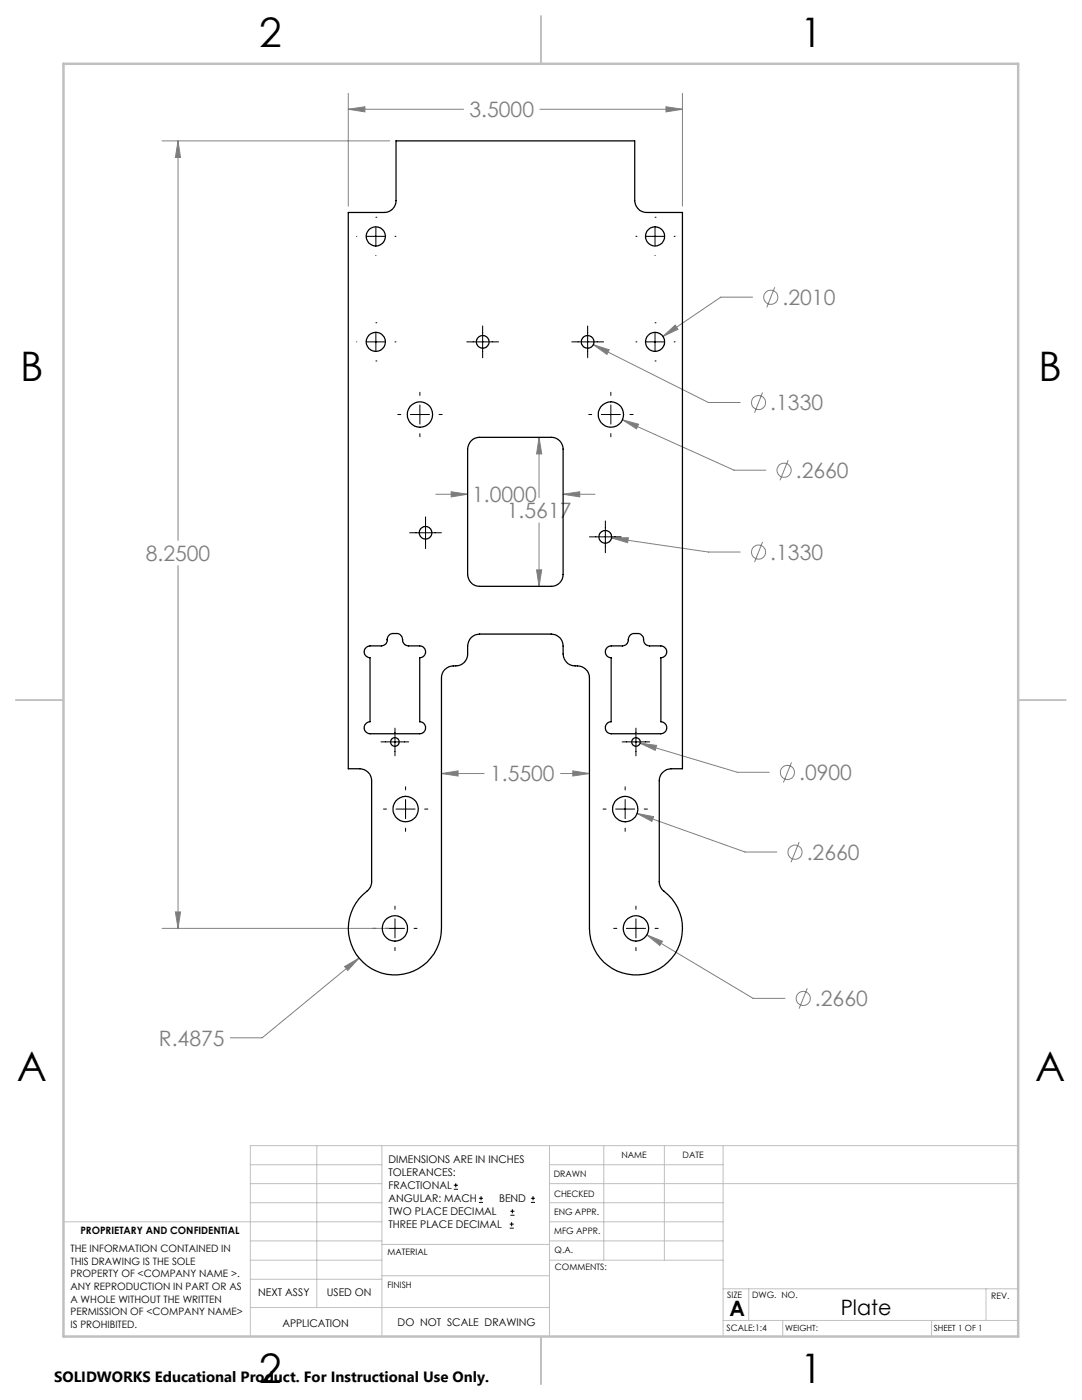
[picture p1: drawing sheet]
<svg xmlns="http://www.w3.org/2000/svg" width="216mm" height="279mm" viewBox="0 0 216 279" stroke-linecap="round" stroke-linejoin="round" font-family="sans-serif">
<g fill="none" stroke="#808080" stroke-width=".2">
<path d="M69.5 18.6v22.5M136.2 18.6v22.5M32.3 28.1h45.5M35.5 28.1v79.7M35.5 28.1l.5 3.3h-1zM69.5 21.8h23M69.5 21.8l3.3-.5v1zM107.7 21.8h28.5M132.9 21.3l3.3 .5-3.3 .5zM150.2 59.3h-6.4l-11.5 7.8M154.6 57.3l-1.6 4M118.4 68.8l3.2 1-.5 .9z"/>
<path d="M118.4 68.8l23 11.5h6.3M132.3 67.1l2.4-2.2 .6 .8zM152.2 78.3l-1.6 4.1M87 98.6h6.3M90 98.1l3.3 .5-3.3 .6zM107.6 87.3l.5 3.3h-1zM107.6 87.3v12M112.4 98.6h6.3M112.4 98.6l3.3-.5v1.1zM124.2 83.8l3.2 .9-.4 .9zM124.2 83.8l22.3 10h6.3M157.3 91.8l-1.7 4"/>
<path d="M35.5 112.9v72.4M107.1 113.7h1l-.5 3.3zM107.6 104.4v12.6M122 107.4l3.4-.1-.2 1zM122 107.4l19.4 2.8h6.3M152.2 108.2l-1.6 4M88.1 154.4h8.5M88.1 154.4l3.3-.6v1.1zM111.9 154.4h5.7M114.3 153.8l3.3 .6-3.3 .5zM127.7 148.3l3.3 .5-.3 1zM127.7 148.3l19.4 5.8h6.4"/>
<path d="M157.9 152.2l-1.6 4M127.1 162.3l21.6 7.7h6.3M127.1 162.3l3.3 .7-.3 .9zM159.5 168.1l-1.7 4M32.3 185.3h45.2M35 182h1l-.5 3.3zM68.8 192.9l2.8-1.7-2.2 2.5zM71.6 191.2l-19.3 15.9h-6.3M129.1 186.6l21.2 12.6h6.3M129.1 186.6l3.1 1.3-.5 .8zM161.1 197.2l-1.6 4.1"/>
<circle cx="153.8" cy="59.3" r="1.42"/>
<circle cx="151.4" cy="80.3" r="1.4"/>
<circle cx="156.5" cy="93.8" r="1.41"/>
<circle cx="151.4" cy="110.2" r="1.4"/>
<circle cx="157.1" cy="154.2" r="1.42"/>
<circle cx="158.6" cy="170.1" r="1.41"/>
<circle cx="160.3" cy="199.3" r="1.41"/>
</g>
<g fill="none" stroke="#000" stroke-width=".2">
<path d="M71.2 47.2h.1M73.1 47.2h3.8M75 43.4h.1M75 45.3v3.8M75 51h.1M78.8 47.2h.1M126.9 47.2h.1M128.8 47.2h3.8M130.7 43.4h.1M130.7 45.3v3.8M130.7 51h.1M134.5 47.2h.1"/>
<path d="M71.2 68.2h.1M73.1 68.2h3.8M75 64.4h.1M75 72h.1M75 66.3v3.8M78.8 68.2h.1M83.8 78.3v.6M93.1 68.2h6.4M96.3 65.1v6.3M114.1 68.2h6.3M117.3 65.1v6.3M121.9 78.3v.6"/>
<path d="M126.9 68.2h.1M128.8 68.2h3.8M130.7 64.4h.1M130.7 72h.1M130.7 66.3v3.8M134.5 68.2h.1M79.4 82.7h.6M81.9 82.7h3.8M83.8 80.8v3.8M83.8 86.5v.7M87.6 82.7h.6M117.5 82.7h.6"/>
<path d="M120 82.7h3.8M121.9 80.8v3.8M121.9 86.5v.7M125.7 82.7h.6M81.7 106.3h6.4M84.9 103.2v6.3M117.6 107.1h6.3M120.8 104v6.3M76 148.1h5.6M78.8 145.3v5.5M80.9 157v.7M80.9 159.6v3.8"/>
<path d="M124.1 148.1h5.5M124.7 157v.7M124.7 159.6v3.8M126.9 145.3v5.5M76.5 161.5h.6M79 161.5h3.8M80.9 165.3v.6M84.7 161.5h.7M120.3 161.5h.6M122.8 161.5h3.8M124.7 165.3v.6M128.6 161.5h.6"/>
<path d="M74.4 185.3h.6M76.9 185.3h3.8M78.8 180.8v.7M78.8 183.4v3.8M78.8 189.1v.6M82.6 185.3h.6M122.4 185.3h.7M125 185.3h3.8M126.9 180.8v.7M126.9 183.4v3.8M126.9 189.1v.6M130.7 185.3h.6"/>
<path d="M90.6 237.3h.8M90.6 236.5h.8M90.9 236.1v.9M95.6 240h.8M95.6 239.1h.8M96 238.7v.8M105.9 240h.9M105.9 239.1h.9M106.4 238.7v.8M101.7 245.1h.8M101.7 244.3h.8M101.8 242.5h.9"/>
<path d="M101.8 241.7h.9M102.1 243.9v.8M102.2 241.3v.8"/>
</g>
<g fill="none" stroke="#c0c0c0" stroke-width=".2">
<path d="M50 232.4h26.2M50 236.2h26.2M63.2 228.6v32.3M76.2 228.6v38.1M109.6 228.6v38.1M109.6 232.4h34.7M109.6 236.2h93.6M120.5 228.6v22.9M132.6 228.6v22.9M144.3 228.6v38.1M203.2 228.6h-153.2v38.1M12.7 243.8h63.5"/>
<path d="M50 251.5h26.2M50 240h26.2M50 247.7h26.2M50 255.3h26.2M76.2 254.6h33.4M76.2 248.4h33.4M109.6 251.5h34.7M109.6 243.8h34.7M109.6 240h34.7M109.6 247.7h34.7M144.3 257.2h58.9M149.4 257.2v6.3"/>
<path d="M196.7 257.2v6.3M50 260.9h59.6M144.3 263.5h58.9M156.2 263.5v3.2M185.9 263.5v3.2"/>
</g>
<path d="M108 3.2v9.5M3.1 139.7h9.6M203.2 139.7h9.5M108 266.7v9.6" fill="none" stroke="#c0c0c0" stroke-width=".25"/>
<path d="M12.7 12.7h190.5v254h-190.5z" fill="none" stroke="#c0c0c0" stroke-width=".5"/>
<path d="M35.5 28.1l.5 3.3h-1zM35 182h1l-.5 3.3zM68.8 192.9l.6 .8 2.2-2.5zM129.1 186.6l2.6 2.1 .5-.8zM127.1 162.3l3 1.6 .3-.9zM127.7 148.3l3 1.5 .3-1zM122 107.4l3.2 .9 .2-1zM118.4 68.8l2.7 1.9 .5-.9zM124.2 83.8l2.8 1.8 .4-.9zM132.3 67.1l3-1.4-.6-.8zM69.5 21.8l3.3-.5v1zM132.9 21.3l3.3 .5-3.3 .5zM90 98.1l3.3 .5-3.3 .6zM112.4 98.6l3.3-.5v1.1zM107.6 87.3l.5 3.3h-1zM107.1 113.7h1l-.5 3.3zM88.1 154.4l3.3-.6v1.1zM114.3 153.8l3.3 .6-3.3 .5z" fill="#808080"/>
<g fill="none" stroke="#000" stroke-width=".25">
<path d="M79 28.1h47.6v11.9a2.41 2.41 0 0 0 2.4 2.4h7.2v111a5 5 0 0 0-3.6 .4 2.21 2.21 0 0 0-1 2v20.2a2.37 2.37 0 0 0 .9 1.9 9.3 9.3 0 0 1-1.5 15.7 9.3 9.3 0 0 1-13.4-8.3v-50a2.46 2.46 0 0 0-2.8-2.4 2.41 2.41 0 0 1-2.4-2.4 3.8 3.8 0 0 0-.7-3.3 2.31 2.31 0 0 0-1.7-.7h-14.3a2.41 2.41 0 0 0-2.4 2.4 3.7 3.7 0 0 1-.7 3.3 2.52 2.52 0 0 1-2.1 .7 2.41 2.41 0 0 0-2.4 2.4v50a9.3 9.3 0 0 1-13.6 8.2 9.3 9.3 0 0 1-1.1-15.8l.5-.7 .3-.8v-20.4a2.41 2.41 0 0 0-2.4-2.4h-2.3v-111h7.2a2.35 2.35 0 0 0 2.3-2.4zM94 88a2.31 2.31 0 0 1 1.7-.7h14.3a2.35 2.35 0 0 1 2.4 2.3v25.1a2.35 2.35 0 0 1-2.4 2.3h-14.3a2.41 2.41 0 0 1-2.4-2.3v-25.1a2.77 2.77 0 0 1 .7-1.6zM73.1 129.2l.7-.3h2.3a1.27 1.27 0 0 0 1.2-1.5 1.35 1.35 0 0 1 1.8-1 1.43 1.43 0 0 1 1.3 1.8l.3 .4 .6 .3h2.4a1.18 1.18 0 0 1 1.2 1.2 1.18 1.18 0 0 1-1.2 1.2v12.7a1.2 1.2 0 0 1 1.2 1.2 1.2 1.2 0 0 1-1.2 1.2h-9.9a1.2 1.2 0 0 1-1.1-1.2 1.2 1.2 0 0 1 1.1-1.2v-12.7a1.17 1.17 0 0 1-1.1-.8 1.17 1.17 0 0 1 .4-1.3zM121.2 129.2l.8-.3h2.2a1.32 1.32 0 0 0 1.2-1.5 1.35 1.35 0 0 1 1.8-1 1.27 1.27 0 0 1 1.2 1.6l.4 .6 .6 .3h2.5a1.18 1.18 0 0 1 1.1 1.2 1.18 1.18 0 0 1-1.1 1.2v12.7a1.2 1.2 0 0 1 1.2 1.2 1.2 1.2 0 0 1-1.2 1.2h-9.9a1.2 1.2 0 0 1-1.2-1.2 1.2 1.2 0 0 1 1.2-1.2v-12.7a1.19 1.19 0 0 1-1.1-.8 1.19 1.19 0 0 1 .3-1.3z"/>
<circle cx="75" cy="47.2" r="1.92"/>
<circle cx="130.7" cy="47.2" r="1.91"/>
<circle cx="75" cy="68.2" r="1.91"/>
<circle cx="96.3" cy="68.2" r="1.28"/>
<circle cx="117.3" cy="68.2" r="1.26"/>
<circle cx="130.7" cy="68.2" r="1.91"/>
<circle cx="83.8" cy="82.7" r="2.54"/>
<circle cx="121.9" cy="82.7" r="2.54"/>
<circle cx="84.9" cy="106.3" r="1.26"/>
<circle cx="120.8" cy="107.1" r="1.28"/>
<circle cx="78.8" cy="148.1" r=".87"/>
<circle cx="126.9" cy="148.1" r=".86"/>
<circle cx="81" cy="161.5" r="2.54"/>
<circle cx="124.7" cy="161.5" r="2.54"/>
<circle cx="78.8" cy="185.3" r="2.54"/>
<circle cx="126.9" cy="185.3" r="2.54"/>
</g>
<g font-size="8.1">
<text x="51.7" y="9.3">2</text>
<text x="159.7" y="9.3">1</text>
<text x="4" y="76">B</text>
<text x="207.2" y="76">B</text>
<text x="3.3" y="215.7">A</text>
<text x="206.5" y="215.7">A</text>
<text x="51.7" y="276">2</text>
<text x="159.7" y="276">1</text>
</g>
<g font-size="4.2" fill="#808080">
<text x="93.7" y="23.4">3.5000</text>
<text x="156.1" y="60.9">.2010</text>
<text x="153.7" y="81.9">.1330</text>
<text x="158.8" y="95.4">.2660</text>
<text x="94.2" y="100.2">1.0000</text>
<text x="101.1" y="103.4">1.5617</text>
<text x="29.1" y="111.9">8.2500</text>
<text x="153.7" y="111.7">.1330</text>
<text x="97.8" y="155.9">1.5500</text>
<text x="159.5" y="155.7">.0900</text>
<text x="161" y="171.6">.2660</text>
<text x="162.6" y="200.8">.2660</text>
<text x="31.7" y="208.7">R.4875</text>
</g>
<g font-size="4.2">
<text x="145.6" y="262.7">A</text>
<text x="167.8" y="262.4">Plate</text>
</g>
<text font-size="3" x="10.8" y="275.7">SOLIDWORKS Educational Product. For Instructional Use Only.</text>
<g font-size="2.1">
<text x="77.5" y="232.2">DIMENSIONS ARE IN INCHES</text>
<text x="77.5" y="234.7">TOLERANCES:</text>
<text x="77.5" y="237.3">FRACTIONAL</text>
<text x="77.5" y="239.9">ANGULAR: MACH</text>
<text x="99.6" y="239.9">BEND</text>
<text x="77.5" y="242.5">TWO PLACE DECIMAL</text>
<text x="77.5" y="245.1">THREE PLACE DECIMAL</text>
<text x="51.5" y="258.7">NEXT ASSY</text>
<text x="65.2" y="258.6">USED ON</text>
<text x="56.3" y="264.8">APPLICATION</text>
<text x="79.3" y="264.6">DO NOT SCALE DRAWING</text>
</g>
<g font-size="2">
<text x="14.1" y="249.9">THE INFORMATION CONTAINED IN</text>
<text x="16" y="246.3">PROPRIETARY AND CONFIDENTIAL</text>
<text x="14.1" y="252.4">THIS DRAWING IS THE SOLE</text>
<text x="14.1" y="254.9">PROPERTY OF &lt;COMPANY NAME &gt;.</text>
<text x="14.1" y="257.4">ANY REPRODUCTION IN PART OR AS</text>
<text x="14.1" y="260">A WHOLE WITHOUT THE WRITTEN</text>
<text x="14.1" y="262.5">PERMISSION OF &lt;COMPANY NAME&gt;</text>
<text x="14.1" y="265">IS PROHIBITED.</text>
</g>
<g font-size="1.8">
<text x="124" y="231.1">NAME</text>
<text x="136.2" y="231.1">DATE</text>
<text x="110.5" y="234.8">DRAWN</text>
<text x="110.5" y="238.9">CHECKED</text>
<text x="110.6" y="242.5">ENG APPR.</text>
<text x="77.3" y="250.5">MATERIAL</text>
<text x="110.6" y="246.3">MFG APPR.</text>
<text x="110.7" y="250">Q.A.</text>
<text x="77.3" y="257">FINISH</text>
<text x="110.7" y="253.5">COMMENTS:</text>
<text x="145.1" y="259">SIZE</text>
<text x="150.1" y="259.1">DWG. NO.</text>
<text x="197.8" y="259.2">REV.</text>
<text x="145" y="265.7">SCALE:1:4</text>
</g>
<g font-size="1.7">
<text x="156.7" y="265.7">WEIGHT:</text>
<text x="186.3" y="265.7">SHEET 1 OF 1</text>
</g>
</svg>
